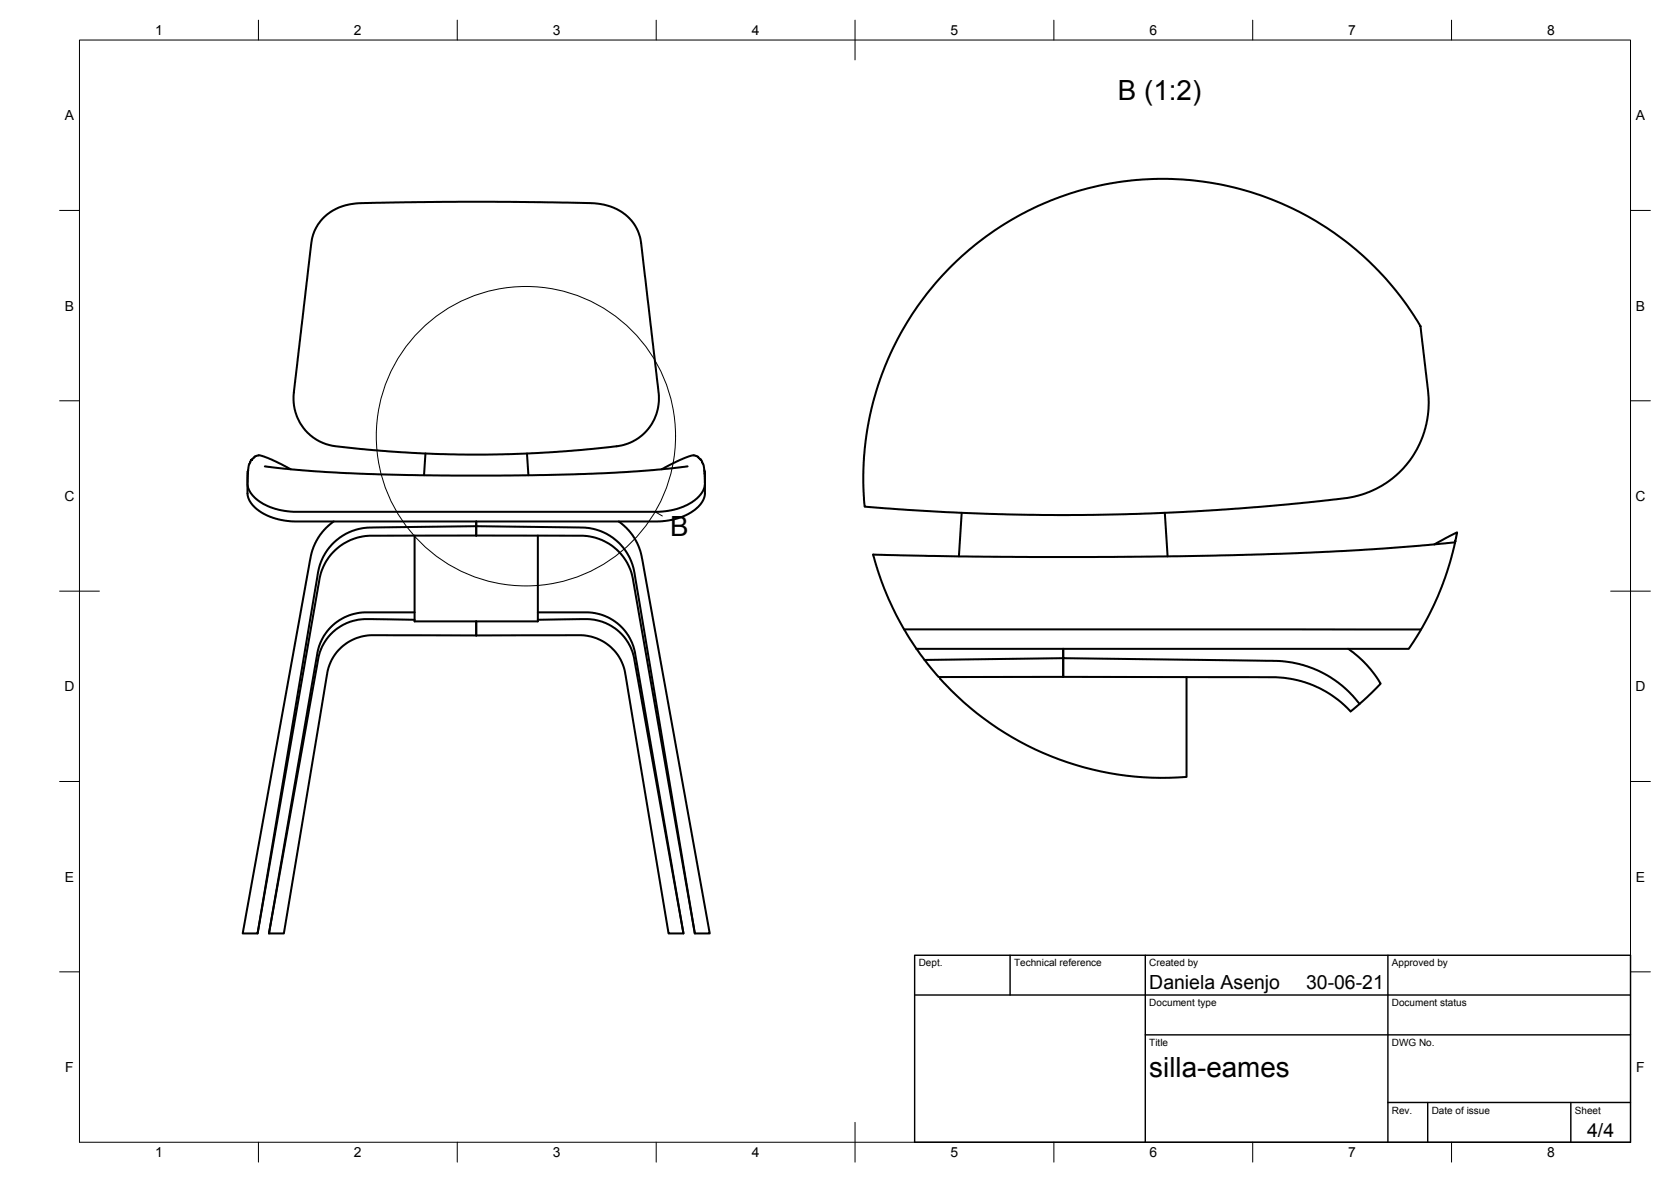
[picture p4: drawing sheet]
<svg xmlns="http://www.w3.org/2000/svg" width="420mm" height="297mm" viewBox="0 0 420 297" stroke-linecap="round" stroke-linejoin="round" font-family="sans-serif">
<!-- layer: Visible -->
<g fill="none" stroke="#000" stroke-width=".51">
<path d="M81.2 54.9a14.4 14.4 0 0 1 11.3-3.9l22.9-.3 27.2 .2a44.5 44.5 0 0 1 9.1 .5 11.3 11.3 0 0 1 9.5 9.7l3.8 32.1a36.3 36.3 0 0 1 .7 7.9 12 12 0 0 1-10.7 11l-16.1 1.5-16.5 .6-16.1-.3-8.8-.5-9.6-.9a17.7 17.7 0 0 1-7.7-1.7l-2.7-1.9-2-2.4-1.2-3-.5-2.8 .1-2.6 3.8-32.2a29.1 29.1 0 0 1 1.2-7.4 10.4 10.4 0 0 1 2.3-3.6zM238.7 67.4a75.3 75.3 0 0 1 118.5 14.6l2 18.1-.1 4.1-1 4.5-1.2 2.9-1.4 2.6-2.9 3.7-2 1.9-2.1 1.6-2.5 1.5-3.2 1.3a43.2 43.2 0 0 1-10.3 1.7l-16.4 1.5-12.2 .9-14.9 .7-14.5 .4h-12.3l-13.3-.3-13.2-.5-18.3-1.3-.3-8.1 .1-4.2 .5-4.4 1.4-7.7 1.4-5.2 1.3-3.8a75.4 75.4 0 0 1 16.9-26.5zM62.3 119h.1M62.4 118.1l-.2 .7v2.5M66.6 117.2l9.5 1 10.2 .7 13.1 .4 14.1 .2 20.4-.1 14.9-.4 14.6-.8 9.5-1M73.1 117.9l-5.8-2.8-1.9-.7-.9 .1-.4 .2-.9 .9-.6 1.2-.3 4.1a6 6 0 0 0 3.6 5.5l1.4 .8 2.1 .7 2 .5 2.4 .2h91.9l2.4-.2 2.6-.7 2-.8 1.8-1a5.9 5.9 0 0 0 2.7-6.6l-.3-2.4-.5-1.2-1-1-1-.3-2.8 .9-5.2 2.6M107 114l-.4 5.4M132.5 114l.4 5.4M177.1 118.1l.1 .7v2.5M177.1 119h.1M62.2 121.6v2.4a7.3 7.3 0 0 0 4.8 5.5l3.5 1.1 3.6 .4h91.3l2.7-.2 2.5-.6 2.3-.9 1.7-1.1a5.8 5.8 0 0 0 2.6-4.2v-2.4M83.9 131l-1.9 1.7-1.6 1.9-1.5 2.7-.8 2.4-17.1 94.9h3.8l15.4-88.3a13.4 13.4 0 0 1 14-11.7h25.5"/>
<path d="M104.2 134.6v21.6h31v-21.6M119.7 134.6v-3.6v1.2l28.2 .5 3.2 .8 2.8 1.5 2.8 2.5 1.4 2.3 .9 2 .5 2 15.2 90.8M119.7 134.6v-2.4l-28.2 .5-3.1 .8-2.8 1.5-2.8 2.5-1.5 2.3-.8 2-.5 2-15.2 90.8M155.6 131l1.9 1.7 1.6 1.9 1.5 2.7 .7 2.4 17.2 94.9h-3.8l-15.4-88.3a13.4 13.4 0 0 0-14-11.7h-25.6M241.8 128.9l-.7 10.9M292.9 128.9l.7 10.9M360.6 136.8l5.8-3-1.9 7.8-2.8 7.9-3.5 7.2-4 6.4h-123.8M365.9 136.3l-11.7 1.1-16.6 1.1-16 .7-16.1 .4-25.5 .4h-21l-39.5-.6 1.9 5.9 2.1 5.3 3.6 7.2 3.3 5.3M104.2 153.9h-12.6l-3.1 .5-2.4 1-2.4 1.7-1.8 2.1-1.4 2.4-.7 2.5-12.2 70.5h3.8l10.9-65.6 .8-2.6 1-1.8 1.7-1.9 1.9-1.4 1.9-.9 2.7-.7h27.4M104.2 155.8l-12.5-.2-2.9 .4-2.6 1-1.8 1.2-1.9 1.9-1.5 2.5-.9 2.7-12.5 69.3M119.7 156.2v3.5M135.2 153.9h12.7l3.1 .5 2.4 1 2.4 1.7 1.8 2.1 1.4 2.4 .7 2.5 12.2 70.5h-3.8l-10.9-65.6-.8-2.6-1.1-1.8-1.6-1.9-1.9-1.4-1.9-.9-2.7-.7h-27.5"/>
<path d="M135.2 155.8l12.6-.2 2.9 .4 2.5 1 1.8 1.2 2 1.9 1.5 2.5 .9 2.7 12.5 69.3M227.3 158.2h130M230.4 163.1l2.9 3.8 2.7 3.2h31.3v-7v2.3l55.8 .8 3.5 .7 2.1 .6 2.6 1 2.4 1.2 2.8 1.8 1.6 1.4 2 1.9 1.7 2.1M236.3 170.1v.4l.5 .5a75.3 75.3 0 0 0 61.5 24.2v-25.1M339 163.1l2.7 2 1.9 1.9 1.9 2.3 1.7 2.5-3.6 3.6-4 3.4-3.2-3-4.4-2.8-2.7-1.1-2.2-.7-4.3-.9-2-.1-53.5-.1v-4.7l-34.8 .4"/>
</g>
<!-- layer: Border -->
<g fill="none" stroke="#000" stroke-width=".25">
<path d="M20 10.1h390v276.9h-390zM65 5.1v5M115 5.1v5M165 5.1v5M215 5.1v10M265 5.1v5M315 5.1v5M365 5.1v5M15 52.9h5M410 52.9h5M15 100.7h5M410 100.7h5"/>
<path d="M15 148.6h10M405 148.6h10M15 196.4h5M410 196.4h5M15 244.2h5M410 244.2h5M65 287v5M115 287v5M165 287v5M215 282.1v9.9M265 287v5M315 287v5"/>
<path d="M365 287v5"/>
</g>
<!-- layer: TitleBlock -->
<path d="M230 240.1h180v46.9h-180zM230 250h180M254 240.1v9.9M288 240.1v46.9M349 240.1v46.9M288 260.1h122M349 277.1h61M359 277.1v9.9M395 277.1v9.9" fill="none" stroke="#000" stroke-width=".36"/>
<!-- layer: Annotations -->
<g fill="none" stroke="#000" stroke-width=".25">
<path d="M164.7 128.6l1.8 1.1"/>
<circle cx="132.2" cy="109.6" r="37.6"/>
</g>
<g font-size="7">
<text x="281.1" y="25.2">B (1:2)</text>
<text x="168.5" y="134.8">B</text>
<text x="289" y="270.6">silla-eames</text>
</g>
<g font-size="4.9">
<text x="289" y="248.5">Daniela Asenjo</text>
<text x="328.4" y="248.5">30-06-21</text>
<text x="399.1" y="285.7">4/4</text>
</g>
<g font-size="3.5">
<text x="39" y="8.8">1</text>
<text x="89" y="8.8">2</text>
<text x="139" y="8.8">3</text>
<text x="189" y="8.8">4</text>
<text x="239" y="8.8">5</text>
<text x="289" y="8.8">6</text>
<text x="339" y="8.8">7</text>
<text x="389" y="8.8">8</text>
<text x="16.3" y="30.2">A</text>
<text x="411.3" y="30.2">A</text>
<text x="16.3" y="78">B</text>
<text x="411.3" y="78">B</text>
<text x="16.2" y="125.9">C</text>
<text x="411.2" y="125.9">C</text>
<text x="16.2" y="173.7">D</text>
<text x="411.2" y="173.7">D</text>
<text x="16.3" y="221.6">E</text>
<text x="411.3" y="221.6">E</text>
<text x="16.4" y="269.4">F</text>
<text x="411.4" y="269.4">F</text>
<text x="39" y="290.8">1</text>
<text x="89" y="290.8">2</text>
<text x="139" y="290.8">3</text>
<text x="189" y="290.8">4</text>
<text x="239" y="290.8">5</text>
<text x="289" y="290.8">6</text>
<text x="339" y="290.8">7</text>
<text x="389" y="290.8">8</text>
</g>
<g font-size="2.5">
<text x="231" y="242.9">Dept.</text>
<text x="255" y="242.9">Technical reference</text>
<text x="289" y="242.9">Created by</text>
<text x="350" y="242.9">Approved by</text>
<text x="289" y="252.8">Document type</text>
<text x="350" y="252.8">Document status</text>
<text x="289" y="262.9">Title</text>
<text x="350" y="262.9">DWG No.</text>
<text x="350" y="279.9">Rev.</text>
<text x="360" y="279.9">Date of issue</text>
<text x="396" y="279.9">Sheet</text>
</g>
</svg>
